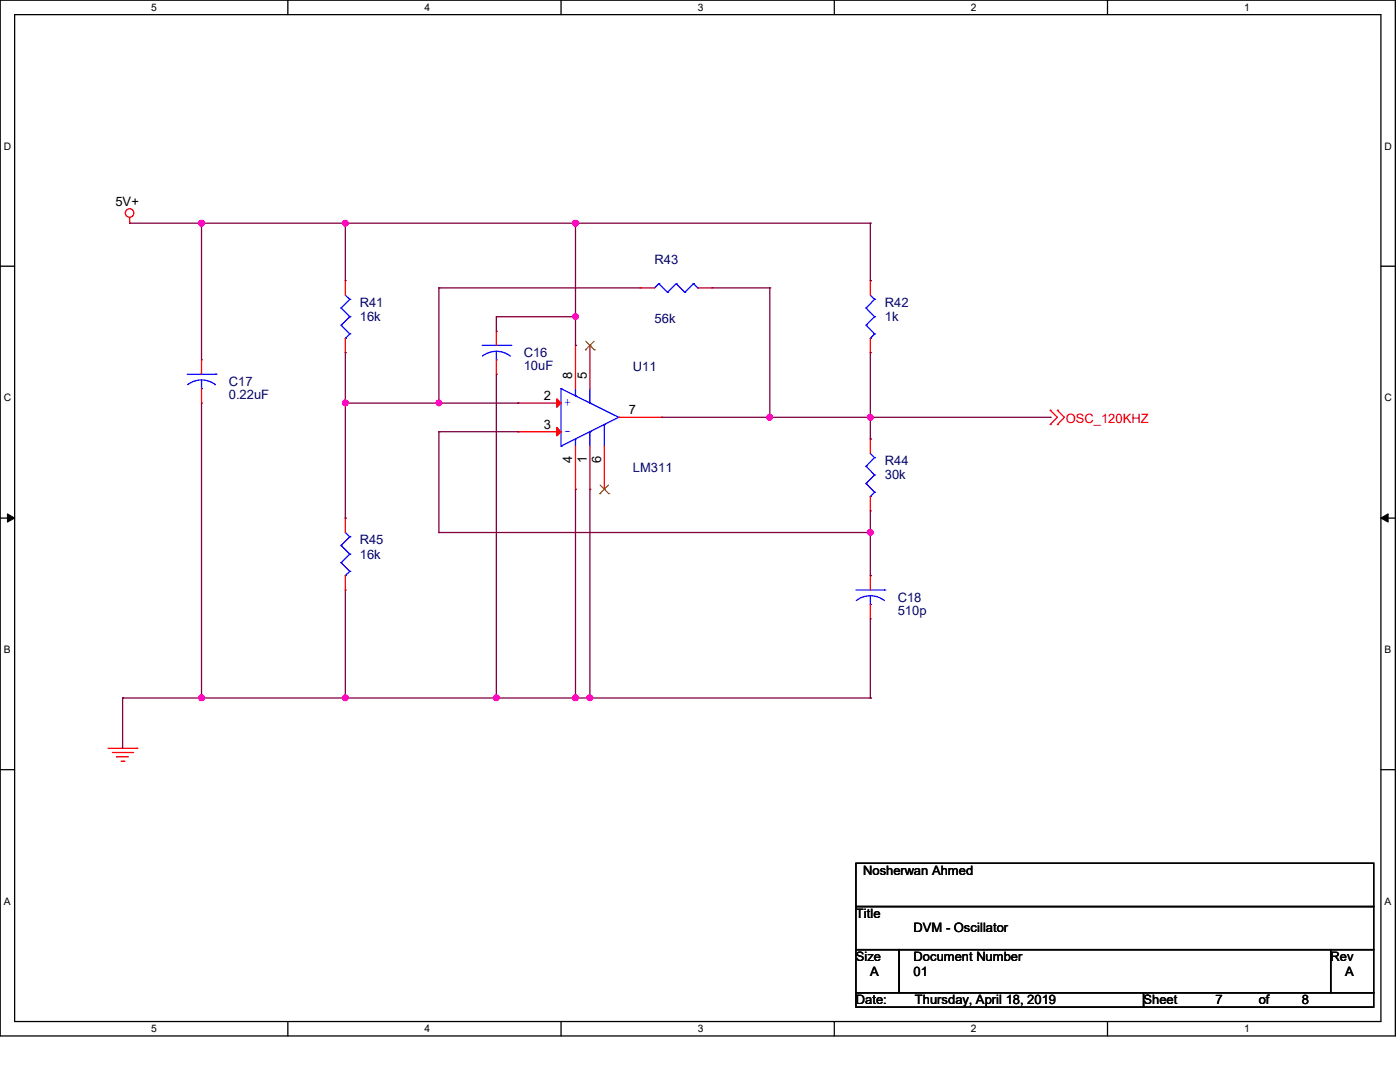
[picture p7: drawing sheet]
<svg xmlns="http://www.w3.org/2000/svg" width="279mm" height="216mm" viewBox="0 0 279 216" stroke-linecap="round" stroke-linejoin="round" font-family="sans-serif">
<path d="M0 0h278.5v206.7h-278.5zM2.9 2.9h272.7v200.9h-272.7z" fill="none" stroke="#000" stroke-width=".25"/>
<g fill="#fff">
<path d="M30.2 .3h1.1v2.3h-1.1z"/>
<path d="M30.2 204.1h1.1v2.3h-1.1z"/>
</g>
<path d="M57.4 0v2.9M57.4 203.8v2.9" fill="none" stroke="#000" stroke-width=".25"/>
<g fill="#fff">
<path d="M84.7 .3h1.1v2.3h-1.1z"/>
<path d="M84.7 204.1h1.1v2.3h-1.1z"/>
</g>
<path d="M112 0v2.9M112 203.8v2.9" fill="none" stroke="#000" stroke-width=".25"/>
<g fill="#fff">
<path d="M139.2 .3h1.1v2.3h-1.1z"/>
<path d="M139.2 204.1h1.1v2.3h-1.1z"/>
</g>
<path d="M166.5 0v2.9M166.5 203.8v2.9" fill="none" stroke="#000" stroke-width=".25"/>
<g fill="#fff">
<path d="M193.8 .3h1.1v2.3h-1.1z"/>
<path d="M193.8 204.1h1.1v2.3h-1.1z"/>
</g>
<path d="M221 0v2.9M221 203.8v2.9" fill="none" stroke="#000" stroke-width=".25"/>
<g fill="#fff">
<path d="M248.3 .3h1.1v2.3h-1.1z"/>
<path d="M248.3 204.1h1.1v2.3h-1.1z"/>
<path d="M.8 28h1.4v2.3h-1.4z"/>
<path d="M276.3 28h1.4v2.3h-1.4z"/>
<path d="M.8 78.2h1.4v2.3h-1.4z"/>
<path d="M276.3 78.2h1.4v2.3h-1.4z"/>
</g>
<path d="M0 53.1h2.9M275.6 53.1h2.9" fill="none" stroke="#000" stroke-width=".25"/>
<g fill="#fff">
<path d="M.8 128.5h1.3v2.2h-1.3z"/>
<path d="M276.3 128.5h1.3v2.2h-1.3z"/>
</g>
<path d="M0 103.4h2.9M275.6 103.4h2.9" fill="none" stroke="#000" stroke-width=".25"/>
<path d="M1.5 102.5l1.4 .9-1.4 .8zM275.6 103.4l1.4-.9v1.7z" fill="#000" stroke="#000" stroke-width=".2"/>
<g fill="#fff">
<path d="M.8 178.7h1.3v2.2h-1.3z"/>
<path d="M276.3 178.7h1.3v2.2h-1.3z"/>
</g>
<path d="M0 153.6h2.9M275.6 153.6h2.9M170.8 172.3h103.4v8.6h-103.4zM170.8 180.9h103.4v8.6h-103.4zM170.8 189.5h8.7v8.6h-8.7zM170.8 198.1h57.4v2.9h-57.4zM179.5 189.5h86.1v8.6h-86.1zM228.2 198.1h46v2.9h-46zM265.6 189.5h8.6v8.6h-8.6z" fill="none" stroke="#000" stroke-width=".25"/>
<g fill="none" stroke="#f00" stroke-width=".25">
<path d="M25.9 44.5h.1M25.9 43.4v1.1M68.9 56h.1M68.9 56v2.9M127.8 57.4h.1M127.8 57.4h2.8M139.3 57.4h2.8M142.1 57.4h.1M173.7 56h.1M173.7 56v2.9M40.2 71.8h.1M40.2 71.8v2.9"/>
<path d="M40.2 77.6v2.8M68.9 70.4h.1M68.9 67.5v2.9M99.1 66.1h.1M99.1 74.7h.1M99.1 66.1v2.8M99.1 71.8v2.9M114.9 68.9h.1M114.9 68.9v8.7M117.7 68.9h.1M117.7 68.9v8.7M173.7 70.4h.1"/>
<path d="M173.7 67.5v2.9M40.2 80.4h.1M103.4 80.4h.1M103.4 86.1h.1M103.4 80.4h8.6M103.4 86.1h8.6M114.9 97.6h.1M114.9 89v8.6M117.7 97.6h.1M117.7 89v8.6M120.6 97.6h.1M120.6 89v8.6"/>
<path d="M123.5 83.3h8.6M132.1 83.3h.1M173.7 87.6h.1M173.7 87.6v2.9M173.7 99.1v2.8M209.6 81.9h.1M209.6 84.7h.1M209.6 81.9l1.4 1.4-1.4 1.4M211 81.9h.1M211 84.7h.1M211 81.9l1.4 1.4-1.4 1.4M68.9 103.4h.1"/>
<path d="M68.9 117.7h.1M68.9 103.4v2.9M68.9 114.9v2.8M173.7 114.9h.1M173.7 101.9h.1M173.7 114.9v2.8M173.7 123.5h.1M173.7 120.6v2.9M21.6 149.3h5.7M22.4 150.2h4.1M23.3 151h.1M23.3 151h2.3"/>
<path d="M24.2 151.9h.5M24.7 151.9h.1M26.5 150.2h.1M27.3 149.3h.1"/>
<circle cx="25.9" cy="42.5" r=".85"/>
</g>
<g fill="none" stroke="#00f" stroke-width=".25">
<path d="M68.9 58.9l.9 .8M69.8 59.7h.1M69.8 59.7l-1.7 1.8M131.5 56.6h.1M131.5 56.6l-.9 .8M131.5 56.6l1.7 1.7M133.2 58.3h.1M135 56.6h.1M135 56.6l-1.8 1.7M135 56.6l1.7 1.7M136.7 58.3h.1M138.4 56.6h.1"/>
<path d="M138.4 56.6l-1.7 1.7M138.4 56.6l.9 .8M139.3 57.4h.1M173.7 58.9l.8 .8M174.5 59.7h.1M174.5 59.7l-1.7 1.8M37.4 74.7h5.7M40.2 77.6h.1M40.2 75.8l1.5 .3 1.3 .7M40.2 75.8l-1.4 .3-1.4 .7M40.2 75.8v1.8M43.1 74.7h.1"/>
<path d="M68.1 61.5h.1M68.1 64.9h.1M68.1 61.5l1.7 1.7M68.1 64.9l1.7 1.7M68.9 67.5h.1M69.8 63.2h.1M69.8 66.6h.1M69.8 63.2l-1.7 1.7M69.8 66.6l-.9 .9M96.2 68.9h5.7M99.1 71.8h.1M99.1 70.1l1.4 .2 1.4 .8"/>
<path d="M99.1 70.1l-1.5 .2-1.3 .7M99.1 70.1v1.7M101.9 68.9h.1M112 77.6h.1M112 77.6v11.4M112 77.6l11.5 5.7M114.9 79h.1M114.9 77.6v1.4M117.7 77.6v2.8M172.8 61.5h.1M172.8 64.9h.1M172.8 61.5l1.7 1.7"/>
<path d="M172.8 64.9l1.7 1.7M173.7 67.5h.1M174.5 63.2h.1M174.5 66.6h.1M174.5 63.2l-1.7 1.7M174.5 66.6l-.8 .9M112 89h.1M114.9 87.6h.1M114.9 87.6v1.4M117.7 86.1h.1M117.7 80.4h.1M117.7 86.1v2.9"/>
<path d="M120.6 84.7h.1M120.6 84.7v4.3M123.5 83.3h.1M123.5 83.3l-11.5 5.7M172.8 93h.1M172.8 96.5h.1M172.8 93l1.7 1.8M172.8 96.5l1.7 1.7M173.7 99.1h.1M173.7 90.5l.8 .8M174.5 91.3h.1M174.5 94.8h.1"/>
<path d="M174.5 98.2h.1M174.5 91.3l-1.7 1.7M174.5 94.8l-1.7 1.7M174.5 98.2l-.8 .9M68.1 108.8h.1M68.1 112.3h.1M68.1 108.8l1.7 1.8M68.1 112.3l1.7 1.7M68.9 114.9h.1M68.9 106.3l.9 .8M69.8 107.1h.1M69.8 110.6h.1"/>
<path d="M69.8 114h.1M69.8 107.1l-1.7 1.7M69.8 110.6l-1.7 1.7M69.8 114l-.9 .9M170.8 117.7h5.8M173.7 118.9l1.5 .2 1.3 .7M173.7 118.9l-1.5 .2-1.3 .7M173.7 118.9v1.7M176.6 117.7h.1M173.7 120.6h.1"/>
</g>
<g fill="#f00" stroke="#f00" stroke-width=".25">
<path d="M111.1 79.6l.9 .8-.9 .9z"/>
<path d="M111.1 85.3l.9 .8-.9 .9z"/>
</g>
<path d="M116.8 69.8h.1M116.9 68.1l1.7 1.7M118.6 68.1l-1.8 1.7M118.6 69.8h.1M119.7 98.5h.1M119.8 96.8l1.7 1.7M121.5 96.8l-1.8 1.7M121.5 98.5h.1" fill="none" stroke="#804000" stroke-width=".2"/>
<g fill="none" stroke="#800040" stroke-width=".25">
<path d="M25.9 44.5h147.8M40.2 44.5h.1M40.2 44.5v27.3M68.9 44.5h.1M68.9 44.5v11.5M87.6 57.4h.1M87.6 57.4h40.2M87.6 57.4v23M114.9 44.5h.1M114.9 44.5v24.4M142.1 57.4h11.5M153.6 57.4h.1"/>
<path d="M153.6 57.4v25.9M173.7 56h.1M173.7 44.5h.1M173.7 44.5v11.5M68.9 70.4v33M99.1 63.2h.1M99.1 63.2v2.9M99.1 74.7v64.6M99.1 63.2h15.8M114.9 63.2h.1M114.9 68.9h.1M173.7 70.4v17.2"/>
<path d="M40.2 80.4v58.9M68.9 80.4h.1M68.9 80.4h34.5M87.6 80.4h.1M87.6 86.1h.1M87.6 86.1v20.2M87.6 86.1h15.8M103.4 80.4h.1M103.4 86.1h.1M114.9 97.6v41.7M117.7 97.6v41.7M132.1 83.3h77.5"/>
<path d="M153.6 83.3h.1M173.7 83.3h.1M173.7 87.6h.1M209.6 83.3h.1M68.9 103.4h.1M68.9 117.7v21.6M87.6 106.3h.1M87.6 106.3h86.1M173.7 106.3h.1M173.7 114.9h.1M173.7 101.9v13M24.5 139.3h.1"/>
<path d="M24.5 139.3h149.2M24.5 139.3v10M40.2 139.3h.1M68.9 139.3h.1M99.1 139.3h.1M114.9 139.3h.1M117.7 139.3h.1M173.7 139.3h.1M173.7 123.5v15.8"/>
</g>
<g fill="#f0f" stroke="#f0f" stroke-width=".25">
<circle cx="68.9" cy="44.5" r=".55"/>
<circle cx="40.2" cy="139.2" r=".55"/>
<circle cx="40.2" cy="44.5" r=".55"/>
<circle cx="68.9" cy="139.2" r=".55"/>
<circle cx="68.9" cy="80.4" r=".55"/>
<circle cx="87.6" cy="80.4" r=".55"/>
<circle cx="173.7" cy="106.2" r=".55"/>
<circle cx="153.6" cy="83.3" r=".55"/>
<circle cx="114.9" cy="139.2" r=".55"/>
<circle cx="117.7" cy="139.2" r=".56"/>
<circle cx="114.9" cy="63.2" r=".55"/>
<circle cx="114.9" cy="44.5" r=".55"/>
<circle cx="173.7" cy="83.3" r=".55"/>
<circle cx="99.1" cy="139.2" r=".55"/>
</g>
<g font-size="2.6">
<text x="23" y="41.1">5V+</text>
<text x="114.2" y="75.6" transform="rotate(-90 114.2 75.6)">8</text>
<text x="117.1" y="75.6" transform="rotate(-90 117.1 75.6)">5</text>
<text x="108.5" y="79.8">2</text>
<text x="125.5" y="82.6">7</text>
<text x="108.5" y="85.5">3</text>
<text x="114.2" y="92.5" transform="rotate(-90 114.2 92.5)">4</text>
<text x="117.1" y="92.5" transform="rotate(-90 117.1 92.5)">1</text>
<text x="120" y="92.5" transform="rotate(-90 120 92.5)">6</text>
<text x="172.3" y="174.6">Nosherwan Ahmed</text>
<text x="170.8" y="183.2">Title</text>
<text x="170.8" y="191.8">Size</text>
<text x="182.3" y="186.1">DVM - Oscillator</text>
<text x="182.3" y="191.8">Document Number</text>
<text x="265.6" y="191.8">Rev</text>
<text x="173.7" y="194.7">A</text>
<text x="182.3" y="194.7">01</text>
<text x="268.4" y="194.7">A</text>
<text x="170.8" y="200.4">Date:</text>
<text x="182.6" y="200.4">Thursday, April 18, 2019</text>
<text x="228.2" y="200.4">Sheet</text>
<text x="242.6" y="200.4">7</text>
<text x="251.2" y="200.4">of</text>
<text x="259.8" y="200.4">8</text>
</g>
<g font-size="2.6" fill="#000080">
<text x="130.6" y="52.6">R43</text>
<text x="71.8" y="61.2">R41</text>
<text x="71.8" y="64.1">16k</text>
<text x="130.6" y="64.4">56k</text>
<text x="176.6" y="61.2">R42</text>
<text x="176.6" y="64.1">1k</text>
<text x="104.5" y="71.2">C16</text>
<text x="45.7" y="77">C17</text>
<text x="104.5" y="73.8">10uF</text>
<text x="126.3" y="74.1">U11</text>
<text x="45.7" y="79.6">0.22uF</text>
<text x="126.3" y="94.2">LM311</text>
<text x="176.6" y="92.8">R44</text>
<text x="176.6" y="95.7">30k</text>
<text x="71.8" y="108.6">R45</text>
<text x="71.8" y="111.5">16k</text>
<text x="179.2" y="120.1">C18</text>
<text x="179.2" y="122.6">510p</text>
</g>
<g font-size="2.6" fill="#00f">
<text x="112.6" y="81.1">+</text>
<text x="112.6" y="86.8">-</text>
</g>
<text font-size="2.6" fill="#f00" x="212.7" y="84.5">OSC_120KHZ</text>
<g font-size="2.1">
<text x="30.2" y="2.2">5</text>
<text x="84.7" y="2.2">4</text>
<text x="139.2" y="2.2">3</text>
<text x="193.8" y="2.2">2</text>
<text x="248.3" y="2.2">1</text>
<text x=".8" y="29.8">D</text>
<text x="276.3" y="29.8">D</text>
<text x=".8" y="80.1">C</text>
<text x="276.3" y="80.1">C</text>
<text x=".8" y="130.3">B</text>
<text x="276.3" y="130.3">B</text>
<text x=".8" y="180.5">A</text>
<text x="276.3" y="180.5">A</text>
<text x="30.2" y="206">5</text>
<text x="84.7" y="206">4</text>
<text x="139.2" y="206">3</text>
<text x="193.8" y="206">2</text>
<text x="248.3" y="206">1</text>
</g>
</svg>
